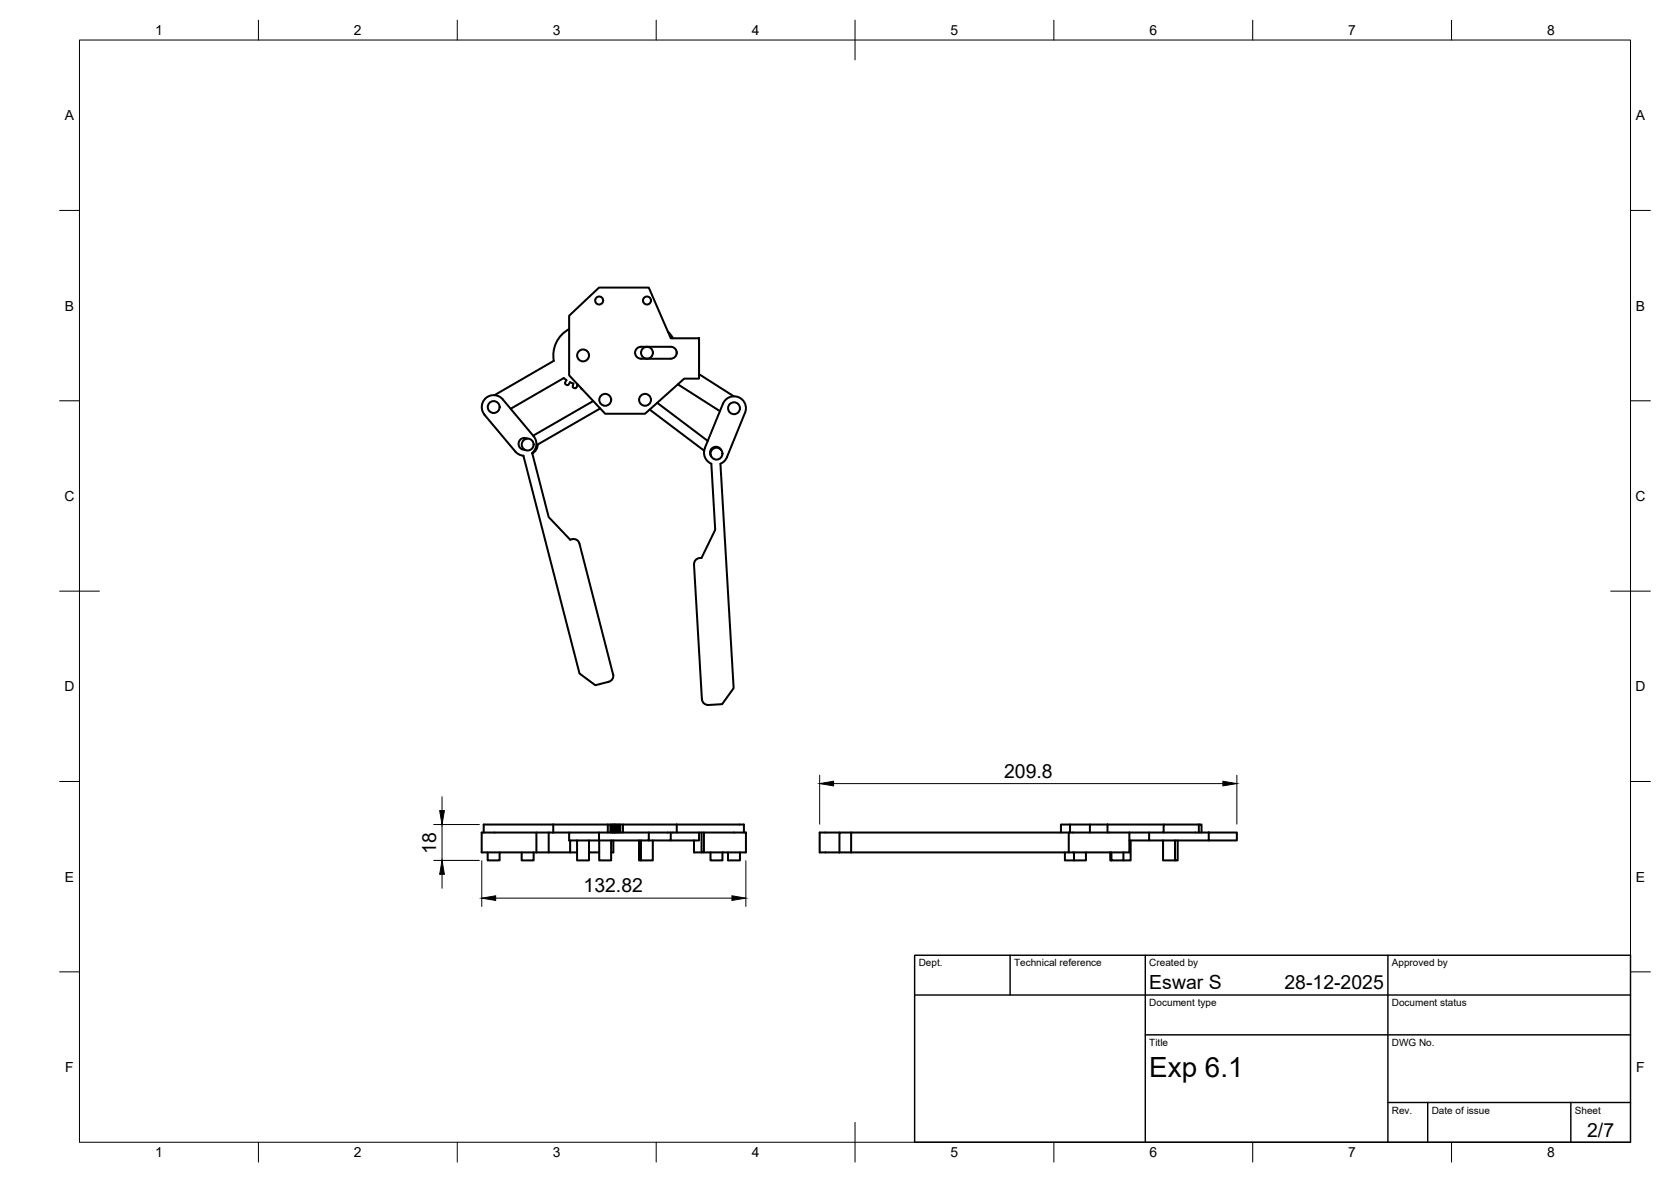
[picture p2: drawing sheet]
<svg xmlns="http://www.w3.org/2000/svg" width="420mm" height="297mm" viewBox="0 0 420 297" stroke-linecap="round" stroke-linejoin="round" font-family="sans-serif">
<!-- layer: Visible -->
<g fill="none" stroke="#000" stroke-width=".51">
<path d="M143.1 79.3l7.5-7h12.5l5.6 12.7h7.1v10.2h-3.8l-9.8 8.8h-10l-9.1-9.7zM141.7 95l-13.3 7.7M141.8 95l.6 .5-.4 .7 .2 .3 .4 .3 .3-.1 .4-.6 .9 .3M143.1 82.7a7.5 7.5 0 0 0-3.8 8l-15 8.6M144.2 96.4l-.2 .8 .2 .3 .5 .1 .3-.2 .2-.7M145.2 96.7h.2M146.1 97.5l.3 .3M160.3 87.4l.9-.2h7.5a1.5 1.5 0 0 1 1.5 1.5 1.5 1.5 0 0 1-1.5 1.5l-7.5-.1a1.49 1.49 0 0 1-1.4-1 1.49 1.49 0 0 1 .5-1.7zM167.9 83.3l1.3 1.7M170.2 88.4v.4M170.5 96.6l10.5 6.7M175.8 94l8.7 5.6"/>
<path d="M132.6 110.2a1.49 1.49 0 0 0-2.2 1 1.49 1.49 0 0 0 1.6 1.8M134.2 109.6a3 3 0 0 1-.4 4.2l4.2 16.1 5.4 5.7 .4-.1M134.2 109.6l-7.8-9.2a3 3 0 0 0-4.2-.4 3 3 0 0 0-.4 4.2l7.8 9.3 1.1 .8 .9 .2 14.1 54.8 4 2.9 3.4-.9M135.2 111.7l-.4 1.3-1 .9M149.2 100.8l-15.1 8.7M150.9 102.6l-15.7 9.1M163.3 102.9l13.7 10.3M165.2 101.2l12.8 9.6M177.2 112.6l4.6-11.1a3 3 0 0 1 3.9-1.7 3 3 0 0 1 1.6 3.9l-4.7 11.6-.6 .7-.8 .5 3.3 56.4-2.9 4.1-3.5 .2M177.2 112.6a2.99 2.99 0 0 0 1.7 3.9M178.9 116.6l.9 16.5-3.4 7.1a1.61 1.61 0 0 0-1.9 1.6l2 34a1.54 1.54 0 0 0 1.6 1.3M181.3 113.1a1.49 1.49 0 0 0-2.1-.6 1.49 1.49 0 0 0-.4 2.2"/>
<path d="M143.9 135.5a1.49 1.49 0 0 1 1.8 1.1l8.5 32.9M154.2 169.5a1.49 1.49 0 0 1-1.1 1.8M122.6 214.2v2h3v-2M131.2 214.2v2h3v-2M134.9 209.2v5M138 209.2v5h5.4v-3M139.1 209.2h4M139.1 207.2h13.7M139.1 207.2h-17.5v2M139.1 209.2h-18v5h16.9M139.1 207.2v2M143.4 214.2h1.7"/>
<path d="M145.1 211.2v5h3v-5M148.1 214.2h2.6M150.6 211.2h12.5v-2h12.7v2h-7.1M150.6 209.2h-7.5v2h7.5v-2h12.5M150.7 211.2v5h3v-5M153.5 207.2h-.7v2M153.8 209.2v-2h.3v2M153.8 207.2h-.3v2M154.1 207.2h.3M154.2 211.2v3h-.5M154.5 207.2l-.1 2M154.5 209.2v-2h.1v2"/>
<path d="M154.6 207.2h.3v2M154.9 207.2h.5M155.4 209.2v-2h.2v2M155.6 207.2h.4v2M156 207.2h.6v2M156.6 207.2h13.6M160.7 211.2v5h.5M161.2 211.2v5h2.9v-5M168.7 209.2v2h-5.6M170.2 207.2h16.8v2M170.2 207.2v2M174.5 211.2v3h1.9"/>
<path d="M175.8 209.2h11.8v5h-11.2v-5M177 209.2v5M178.6 214.2v2h3.1v-2M183 214.2v2h3.1v-2M211.1 209.2h-5v5h5M214 209.2h-2.9v5M267.8 214.2v2h2.2M268.7 209.2h-54.7v5h-2.9M269 207.2h-2.2v2M270 214.2v2h3v-2M274 207.2v2M278.5 207.2h-9.5v2"/>
<path d="M278.5 207.2h14.1M278.5 207.2v2M279.2 214.2v2h.3M279.5 214.2v2h3v-2M284 209.2v5h-15.3M284 209.2h-15.3v5h-54.7M284.3 211.2v5h-1.8M288.9 209.2v2h-4.9M288.9 211.2h15M292.4 211.2v5h3v-5M292.6 209.2h11.3M296.1 211.2v5h-.7"/>
<path d="M301.4 207.2h-8.8v2h-8.6M301.4 207.2h.7v2M301.4 207.2v2M303.9 209.2h7.1v2h-7.1z"/>
<circle cx="150.7" cy="75.5" r="1.01"/>
<circle cx="162.7" cy="75.5" r="1.01"/>
<circle cx="146.6" cy="89.3" r="1.49"/>
<circle cx="162.7" cy="88.6" r="1.49"/>
<circle cx="124.1" cy="102.3" r="1.49"/>
<circle cx="132.7" cy="111.7" r="1.49"/>
<circle cx="152.2" cy="100.5" r="1.49"/>
<circle cx="162.2" cy="100.5" r="1.49"/>
<circle cx="180.2" cy="114" r="1.49"/>
<circle cx="184.6" cy="102.6" r="1.49"/>
</g>
<!-- layer: BORDER -->
<g fill="none" stroke="#000" stroke-width=".25">
<path d="M20 10.1h390v276.9h-390zM65 5.1v5M115 5.1v5M165 5.1v5M215 5.1v10M265 5.1v5M315 5.1v5M365 5.1v5M15 52.9h5M410 52.9h5M15 100.7h5M410 100.7h5"/>
<path d="M15 148.6h10M405 148.6h10M15 196.4h5M410 196.4h5M15 244.2h5M410 244.2h5M65 287v5M115 287v5M165 287v5M215 282.1v9.9M265 287v5M315 287v5"/>
<path d="M365 287v5"/>
</g>
<!-- layer: TITLEBLOCK -->
<path d="M230 240.1h180v46.9h-180zM230 250h180M254 240.1v9.9M288 240.1v46.9M349 240.1v46.9M288 260.1h122M349 277.1h61M359 277.1v9.9M395 277.1v9.9" fill="none" stroke="#000" stroke-width=".36"/>
<!-- layer: FD_Dimensions -->
<path d="M206.1 194.8v12.3M209.6 196.9h97.9M311 194.8v12.3M109.1 216.2h11.4M109.1 207.2h11.4M111.1 200.2v3.5M111.1 207.2v9M111.1 219.7v3.5M121.1 216.3v11.5M187.5 216.3v11.5M124.6 225.7h59.4" fill="none" stroke="#000" stroke-width=".25"/>
<path d="M206.1 196.9l3.5-.6v1.2zM307.5 196.3l3.5 .6-3.5 .6zM111.1 216.2l.6 3.5h-1.1zM110.6 203.7h1.1l-.6 3.5zM121.1 225.7l3.5-.6v1.2zM184 225.1l3.5 .6-3.5 .6z" fill="#000" stroke="#000" stroke-width=".25"/>
<text font-size="7" x="289" y="270.6">Exp 6.1</text>
<g font-size="4.9">
<text x="252.5" y="195.5">209.8</text>
<text x="109.7" y="214.6" transform="rotate(-90 109.7 214.6)">18</text>
<text x="146.7" y="224.2">132.82</text>
<text x="289" y="248.5">Eswar S</text>
<text x="323" y="248.5">28-12-2025</text>
<text x="399.1" y="285.7">2/7</text>
</g>
<g font-size="3.5">
<text x="39" y="8.8">1</text>
<text x="89" y="8.8">2</text>
<text x="139" y="8.8">3</text>
<text x="189" y="8.8">4</text>
<text x="239" y="8.8">5</text>
<text x="289" y="8.8">6</text>
<text x="339" y="8.8">7</text>
<text x="389" y="8.8">8</text>
<text x="16.3" y="30.2">A</text>
<text x="411.3" y="30.2">A</text>
<text x="16.3" y="78">B</text>
<text x="411.3" y="78">B</text>
<text x="16.2" y="125.9">C</text>
<text x="411.2" y="125.9">C</text>
<text x="16.2" y="173.7">D</text>
<text x="411.2" y="173.7">D</text>
<text x="16.3" y="221.6">E</text>
<text x="411.3" y="221.6">E</text>
<text x="16.4" y="269.4">F</text>
<text x="411.4" y="269.4">F</text>
<text x="39" y="290.8">1</text>
<text x="89" y="290.8">2</text>
<text x="139" y="290.8">3</text>
<text x="189" y="290.8">4</text>
<text x="239" y="290.8">5</text>
<text x="289" y="290.8">6</text>
<text x="339" y="290.8">7</text>
<text x="389" y="290.8">8</text>
</g>
<g font-size="2.5">
<text x="231" y="242.9">Dept.</text>
<text x="255" y="242.9">Technical reference</text>
<text x="289" y="242.9">Created by</text>
<text x="350" y="242.9">Approved by</text>
<text x="289" y="252.8">Document type</text>
<text x="350" y="252.8">Document status</text>
<text x="289" y="262.9">Title</text>
<text x="350" y="262.9">DWG No.</text>
<text x="350" y="279.9">Rev.</text>
<text x="360" y="279.9">Date of issue</text>
<text x="396" y="279.9">Sheet</text>
</g>
</svg>
